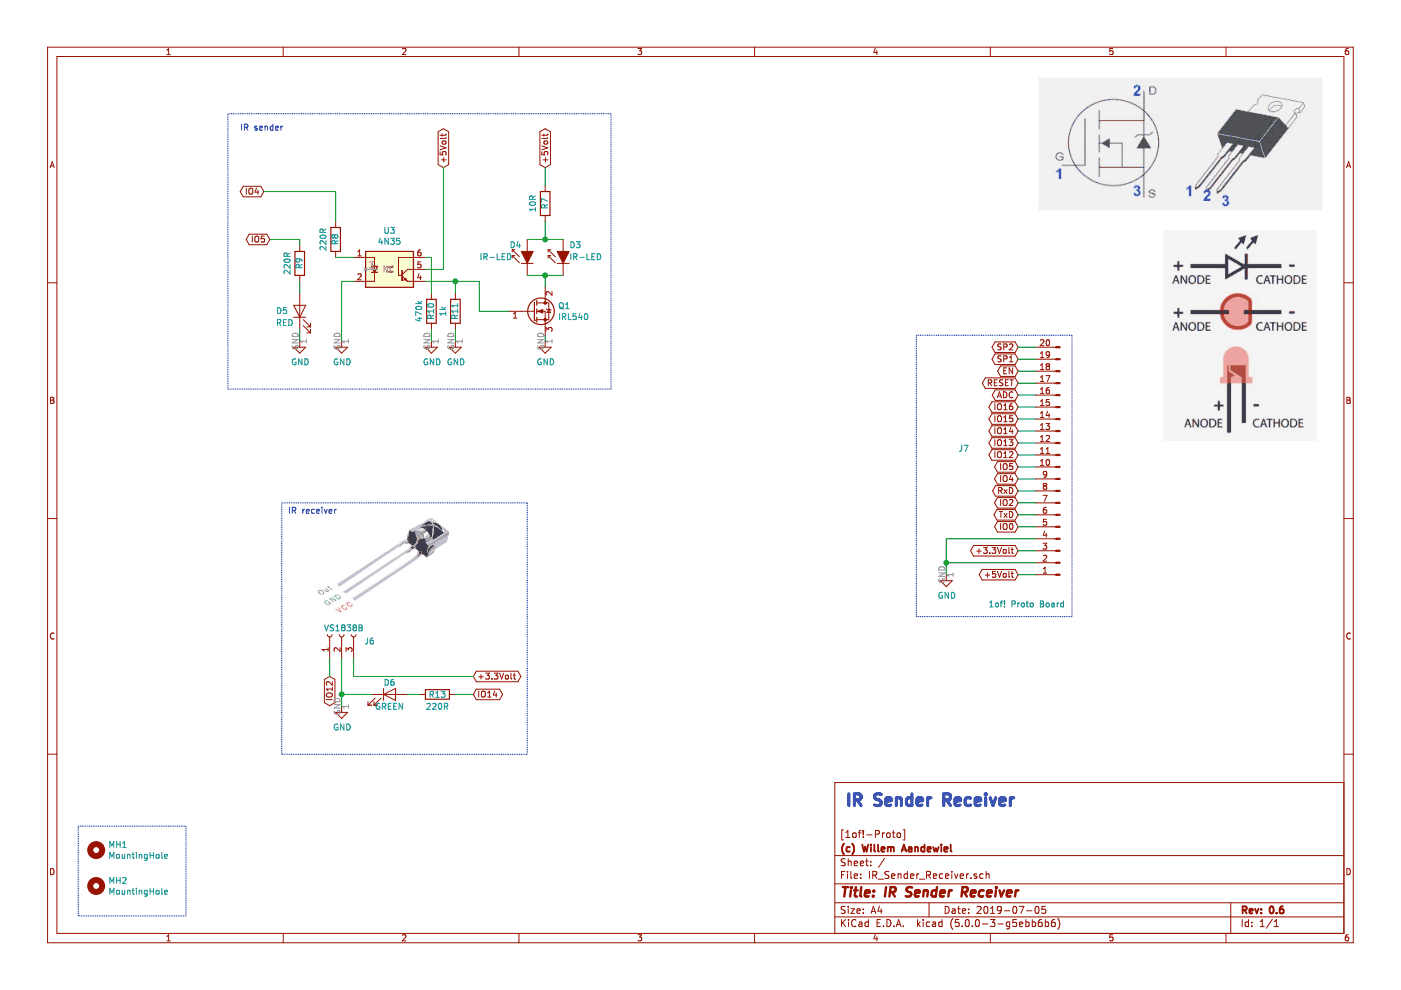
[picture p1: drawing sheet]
EESchema Schematic File Version 4
LIBS:IR_Sender_Receiver-cache
EELAYER 26 0
EELAYER END
$Descr A4 11693 8268
encoding utf-8
Sheet 1 1
Title "IR Sender Receiver"
Date "2019-07-05"
Rev "0.6"
Comp "(c) Willem Aandewiel"
Comment1 "[1of!-Proto]"
Comment2 ""
Comment3 ""
Comment4 ""
$EndDescr
$Comp
L Mechanical:MountingHole MH2
U 1 1
P 800 7400
F 0 "MH2" H 900 7446 50  0000 L CNN
F 1 "MountingHole" H 900 7355 50  0000 L CNN
F 2 "MountingHole:MountingHole_3.2mm_M3" H 800 7400 50  0001 C CNN
F 3 "~" H 800 7400 50  0001 C CNN
	1    800  7400
	1    0    0    -1  
$EndComp
$Comp
L Mechanical:MountingHole MH1
U 1 1
P 800 7100
F 0 "MH1" H 900 7146 50  0000 L CNN
F 1 "MountingHole" H 900 7055 50  0000 L CNN
F 2 "MountingHole:MountingHole_3.2mm_M3" H 800 7100 50  0001 C CNN
F 3 "~" H 800 7100 50  0001 C CNN
	1    800  7100
	1    0    0    -1  
$EndComp
Text Notes 7050 6750 0    98   ~ 20
IR Sender Receiver 
$Comp
L power:GND #PWR06
U 1 1
P 7900 4800
F 0 "#PWR06" H 7900 4550 50  0001 C CNN
F 1 "GND" H 7905 4627 50  0000 C CNN
F 2 "" H 7900 4800 50  0001 C CNN
F 3 "" H 7900 4800 50  0001 C CNN
	1    7900 4800
	1    0    0    -1  
$EndComp
Text GLabel 8500 4800 0    50   BiDi ~ 0
+5Volt
Text GLabel 8500 4600 0    50   BiDi ~ 0
+3.3Volt
Text GLabel 8500 4400 0    50   BiDi ~ 0
IO0
Text GLabel 8500 4300 0    50   BiDi ~ 0
TxD
Text GLabel 8500 4200 0    50   BiDi ~ 0
IO2
Text GLabel 8500 4100 0    50   BiDi ~ 0
RxD
Text GLabel 8500 4000 0    50   BiDi ~ 0
IO4
Text GLabel 8500 3900 0    50   BiDi ~ 0
IO5
Text GLabel 8500 3800 0    50   BiDi ~ 0
IO12
Text GLabel 8500 3700 0    50   BiDi ~ 0
IO13
Text GLabel 8500 3600 0    50   BiDi ~ 0
IO14
Text GLabel 8500 3500 0    50   BiDi ~ 0
IO15
Text GLabel 8500 3400 0    50   BiDi ~ 0
IO16
Text GLabel 8500 3300 0    50   BiDi ~ 0
ADC
Wire Wire Line
	8500 3300 8650 3300
Wire Wire Line
	8500 3400 8650 3400
Wire Wire Line
	8500 3500 8650 3500
Wire Wire Line
	8500 3600 8650 3600
Wire Wire Line
	8500 3900 8650 3900
Wire Wire Line
	8500 4000 8650 4000
Wire Wire Line
	8500 4100 8650 4100
Wire Wire Line
	8500 4200 8650 4200
Wire Wire Line
	8500 4300 8650 4300
Wire Wire Line
	8500 4400 8650 4400
Wire Wire Line
	8500 4600 8650 4600
Wire Wire Line
	8500 4800 8650 4800
Wire Wire Line
	8650 4500 7900 4500
Wire Wire Line
	7900 4500 7900 4700
Wire Wire Line
	8650 4700 7900 4700
Connection ~ 7900 4700
Wire Wire Line
	7900 4700 7900 4800
Wire Wire Line
	8500 3700 8650 3700
Wire Wire Line
	8500 3800 8650 3800
Wire Notes Line
	7650 2800 8950 2800
Wire Notes Line
	8950 2800 8950 5150
Wire Notes Line
	8950 5150 7650 5150
Wire Notes Line
	7650 5150 7650 2800
Wire Notes Line
	650  7650 650  6900
Wire Notes Line
	650  6900 1550 6900
Wire Notes Line
	1550 6900 1550 7650
Wire Notes Line
	1550 7650 650  7650
$Comp
L Connector:Conn_01x20_Male J7
U 1 1
P 8850 3900
F 0 "J7" H 9700 3750 50  0000 R CNN
F 1 "1of! Proto Board" H 9450 5050 50  0000 R CNN
F 2 "MyLibrary:1of!_BreadBoard_18x22" H 8850 3900 50  0001 C CNN
F 3 "~" H 8850 3900 50  0001 C CNN
	1    8850 3900
	-1   0    0    1   
$EndComp
Text GLabel 8500 3200 0    50   BiDi ~ 0
RESET
Text GLabel 8500 3100 0    50   BiDi ~ 0
EN
Text GLabel 8500 3000 0    50   BiDi ~ 0
SP1
Text GLabel 8500 2900 0    50   BiDi ~ 0
SP2
Wire Wire Line
	8500 2900 8650 2900
Wire Wire Line
	8500 3000 8650 3000
Wire Wire Line
	8500 3100 8650 3100
Wire Wire Line
	8500 3200 8650 3200
$Comp
L Connector:Conn_01x03_Female J6
U 1 1
P 2850 5300
F 0 "J6" V 2790 5112 50  0000 R CNN
F 1 "VS1838B" V 2900 5450 50  0000 R CNN
F 2 "" H 2850 5300 50  0001 C CNN
F 3 "~" H 2850 5300 50  0001 C CNN
	1    2850 5300
	0    -1   -1   0   
$EndComp
Text GLabel 2750 5650 3    50   BiDi ~ 0
IO12
Text GLabel 3950 5650 2    50   BiDi ~ 0
+3.3Volt
$Comp
L power:GND #PWR07
U 1 1
P 2850 5900
F 0 "#PWR07" H 2850 5650 50  0001 C CNN
F 1 "GND" H 2855 5727 50  0000 C CNN
F 2 "" H 2850 5900 50  0001 C CNN
F 3 "" H 2850 5900 50  0001 C CNN
	1    2850 5900
	1    0    0    -1  
$EndComp
Wire Wire Line
	2950 5500 2950 5650
Wire Wire Line
	2850 5500 2850 5800
Wire Wire Line
	2750 5500 2750 5650
$Comp
L Device:LED D6
U 1 1
P 3250 5800
F 0 "D6" H 3250 5900 50  0000 C CNN
F 1 "GREEN" H 3250 5700 50  0000 C CNN
F 2 "" H 3250 5800 50  0001 C CNN
F 3 "~" H 3250 5800 50  0001 C CNN
	1    3250 5800
	1    0    0    -1  
$EndComp
$Comp
L Device:R R13
U 1 1
P 3650 5800
F 0 "R13" V 3650 5800 50  0000 C CNN
F 1 "220R" V 3750 5800 50  0000 C CNN
F 2 "" V 3580 5800 50  0001 C CNN
F 3 "~" H 3650 5800 50  0001 C CNN
	1    3650 5800
	0    1    1    0   
$EndComp
Wire Wire Line
	3100 5800 2850 5800
Connection ~ 2850 5800
Wire Wire Line
	2850 5800 2850 5900
Wire Wire Line
	3400 5800 3500 5800
Wire Wire Line
	3800 5800 3950 5800
Wire Notes Line
	2350 4200 4400 4200
Wire Notes Line
	4400 4200 4400 6300
Wire Notes Line
	4400 6300 2350 6300
Wire Notes Line
	2350 6300 2350 4200
Wire Wire Line
	2950 5650 3950 5650
Text Notes 2400 4300 0    50   ~ 0
IR receiver
$Comp
L Isolator:4N35 U3
U 1 1
P 3250 2250
F 0 "U3" H 3250 2575 50  0000 C CNN
F 1 "4N35" H 3250 2484 50  0000 C CNN
F 2 "Package_DIP:DIP-6_W7.62mm" H 3050 2050 50  0001 L CIN
F 3 "https://www.vishay.com/docs/81181/4n35.pdf" H 3250 2250 50  0001 L CNN
	1    3250 2250
	1    0    0    -1  
$EndComp
$Comp
L power:GND #PWR02
U 1 1
P 2850 2850
F 0 "#PWR02" H 2850 2600 50  0001 C CNN
F 1 "GND" H 2855 2677 50  0000 C CNN
F 2 "" H 2850 2850 50  0001 C CNN
F 3 "" H 2850 2850 50  0001 C CNN
	1    2850 2850
	1    0    0    -1  
$EndComp
Text GLabel 2200 1600 0    50   BiDi ~ 0
IO4
Wire Wire Line
	2850 2350 2950 2350
$Comp
L Device:R R8
U 1 1
P 2800 2000
F 0 "R8" V 2800 2000 50  0000 C CNN
F 1 "220R" V 2900 2000 50  0000 C CNN
F 2 "" V 2730 2000 50  0001 C CNN
F 3 "~" H 2800 2000 50  0001 C CNN
	1    2800 2000
	-1   0    0    1   
$EndComp
Wire Wire Line
	2800 2150 2950 2150
$Comp
L Device:R R11
U 1 1
P 3800 2600
F 0 "R11" V 3800 2600 50  0000 C CNN
F 1 "1k" V 3900 2600 50  0000 C CNN
F 2 "" V 3730 2600 50  0001 C CNN
F 3 "~" H 3800 2600 50  0001 C CNN
	1    3800 2600
	-1   0    0    1   
$EndComp
$Comp
L power:GND #PWR04
U 1 1
P 3800 2850
F 0 "#PWR04" H 3800 2600 50  0001 C CNN
F 1 "GND" H 3805 2677 50  0000 C CNN
F 2 "" H 3800 2850 50  0001 C CNN
F 3 "" H 3800 2850 50  0001 C CNN
	1    3800 2850
	1    0    0    -1  
$EndComp
Wire Wire Line
	2850 2350 2850 2850
Wire Wire Line
	3800 2750 3800 2850
Text GLabel 3700 1400 1    50   BiDi ~ 0
+5Volt
Wire Wire Line
	3700 2250 3550 2250
$Comp
L LED:LD271 D4
U 1 1
P 4400 2100
F 0 "D4" V 4450 2250 50  0000 R CNN
F 1 "IR-LED" V 4350 2500 50  0000 R CNN
F 2 "LED_THT:LED_D5.0mm_IRGrey" H 4400 2275 50  0001 C CNN
F 3 "http://www.alliedelec.com/m/d/40788c34903a719969df15f1fbea1056.pdf" H 4350 2100 50  0001 C CNN
	1    4400 2100
	0    -1   -1   0   
$EndComp
$Comp
L LED:LD271 D3
U 1 1
P 4700 2100
F 0 "D3" V 4750 2050 50  0000 R CNN
F 1 "IR-LED" V 4650 2050 50  0000 R CNN
F 2 "LED_THT:LED_D5.0mm_IRGrey" H 4700 2275 50  0001 C CNN
F 3 "http://www.alliedelec.com/m/d/40788c34903a719969df15f1fbea1056.pdf" H 4650 2100 50  0001 C CNN
	1    4700 2100
	0    -1   -1   0   
$EndComp
$Comp
L Device:R R7
U 1 1
P 4550 1700
F 0 "R7" V 4550 1700 50  0000 C CNN
F 1 "10R" V 4650 1700 50  0000 C CNN
F 2 "" V 4480 1700 50  0001 C CNN
F 3 "~" H 4550 1700 50  0001 C CNN
	1    4550 1700
	-1   0    0    1   
$EndComp
Wire Wire Line
	4400 2300 4550 2300
Wire Wire Line
	4550 2400 4550 2300
Connection ~ 4550 2300
Wire Wire Line
	4550 2300 4700 2300
Wire Wire Line
	4400 2000 4550 2000
Wire Wire Line
	4550 1850 4550 2000
Connection ~ 4550 2000
Wire Wire Line
	4550 2000 4700 2000
Text GLabel 4550 1400 1    50   BiDi ~ 0
+5Volt
Wire Wire Line
	4550 1400 4550 1550
Wire Wire Line
	3700 1400 3700 2250
$Comp
L power:GND #PWR05
U 1 1
P 4550 2850
F 0 "#PWR05" H 4550 2600 50  0001 C CNN
F 1 "GND" H 4555 2677 50  0000 C CNN
F 2 "" H 4550 2850 50  0001 C CNN
F 3 "" H 4550 2850 50  0001 C CNN
	1    4550 2850
	1    0    0    -1  
$EndComp
Wire Wire Line
	4000 2350 4000 2600
Wire Wire Line
	4000 2600 4250 2600
Wire Wire Line
	4550 2800 4550 2850
Wire Notes Line
	1900 3250 5100 3250
Wire Notes Line
	5100 3250 5100 950 
Wire Notes Line
	5100 950  1900 950 
Wire Notes Line
	1900 950  1900 3250
Text Notes 2000 1100 0    50   ~ 0
IR sender
$Comp
L Device:R R10
U 1 1
P 3600 2600
F 0 "R10" V 3600 2600 50  0000 C CNN
F 1 "470k" V 3700 2600 50  0000 C CNN
F 2 "" V 3530 2600 50  0001 C CNN
F 3 "~" H 3600 2600 50  0001 C CNN
	1    3600 2600
	-1   0    0    1   
$EndComp
Wire Wire Line
	3550 2350 3800 2350
Wire Wire Line
	3550 2150 3600 2150
Wire Wire Line
	3600 2150 3600 2450
Wire Wire Line
	3800 2450 3800 2350
Connection ~ 3800 2350
Wire Wire Line
	3800 2350 4000 2350
$Comp
L power:GND #PWR03
U 1 1
P 3600 2850
F 0 "#PWR03" H 3600 2600 50  0001 C CNN
F 1 "GND" H 3605 2677 50  0000 C CNN
F 2 "" H 3600 2850 50  0001 C CNN
F 3 "" H 3600 2850 50  0001 C CNN
	1    3600 2850
	1    0    0    -1  
$EndComp
Wire Wire Line
	3600 2750 3600 2850
$Comp
L Transistor_FET:IRF740 Q1
U 1 1
P 4450 2600
F 0 "Q1" H 4656 2646 50  0000 L CNN
F 1 "IRL540" H 4656 2555 50  0000 L CNN
F 2 "Package_TO_SOT_THT:TO-220-3_Vertical" H 4700 2525 50  0001 L CIN
F 3 "http://www.vishay.com/docs/91054/91054.pdf" H 4450 2600 50  0001 L CNN
	1    4450 2600
	1    0    0    -1  
$EndComp
$Comp
L Device:LED D5
U 1 1
P 2500 2600
F 0 "D5" V 2500 2800 50  0000 R CNN
F 1 "RED" V 2400 2800 50  0000 R CNN
F 2 "" H 2500 2600 50  0001 C CNN
F 3 "~" H 2500 2600 50  0001 C CNN
	1    2500 2600
	0    -1   -1   0   
$EndComp
$Comp
L Device:R R9
U 1 1
P 2500 2200
F 0 "R9" V 2500 2200 50  0000 C CNN
F 1 "220R" V 2600 2200 50  0000 C CNN
F 2 "" V 2430 2200 50  0001 C CNN
F 3 "~" H 2500 2200 50  0001 C CNN
	1    2500 2200
	-1   0    0    1   
$EndComp
$Comp
L power:GND #PWR01
U 1 1
P 2500 2850
F 0 "#PWR01" H 2500 2600 50  0001 C CNN
F 1 "GND" H 2505 2677 50  0000 C CNN
F 2 "" H 2500 2850 50  0001 C CNN
F 3 "" H 2500 2850 50  0001 C CNN
	1    2500 2850
	1    0    0    -1  
$EndComp
Wire Wire Line
	2800 1600 2800 1850
Wire Wire Line
	2200 1600 2800 1600
Wire Wire Line
	2250 2000 2500 2000
Wire Wire Line
	2500 2000 2500 2050
Wire Wire Line
	2500 2350 2500 2450
Wire Wire Line
	2500 2750 2500 2850
Text GLabel 3950 5800 2    50   BiDi ~ 0
IO14
Text GLabel 2250 2000 0    50   BiDi ~ 0
IO5
$EndSCHEMATC
